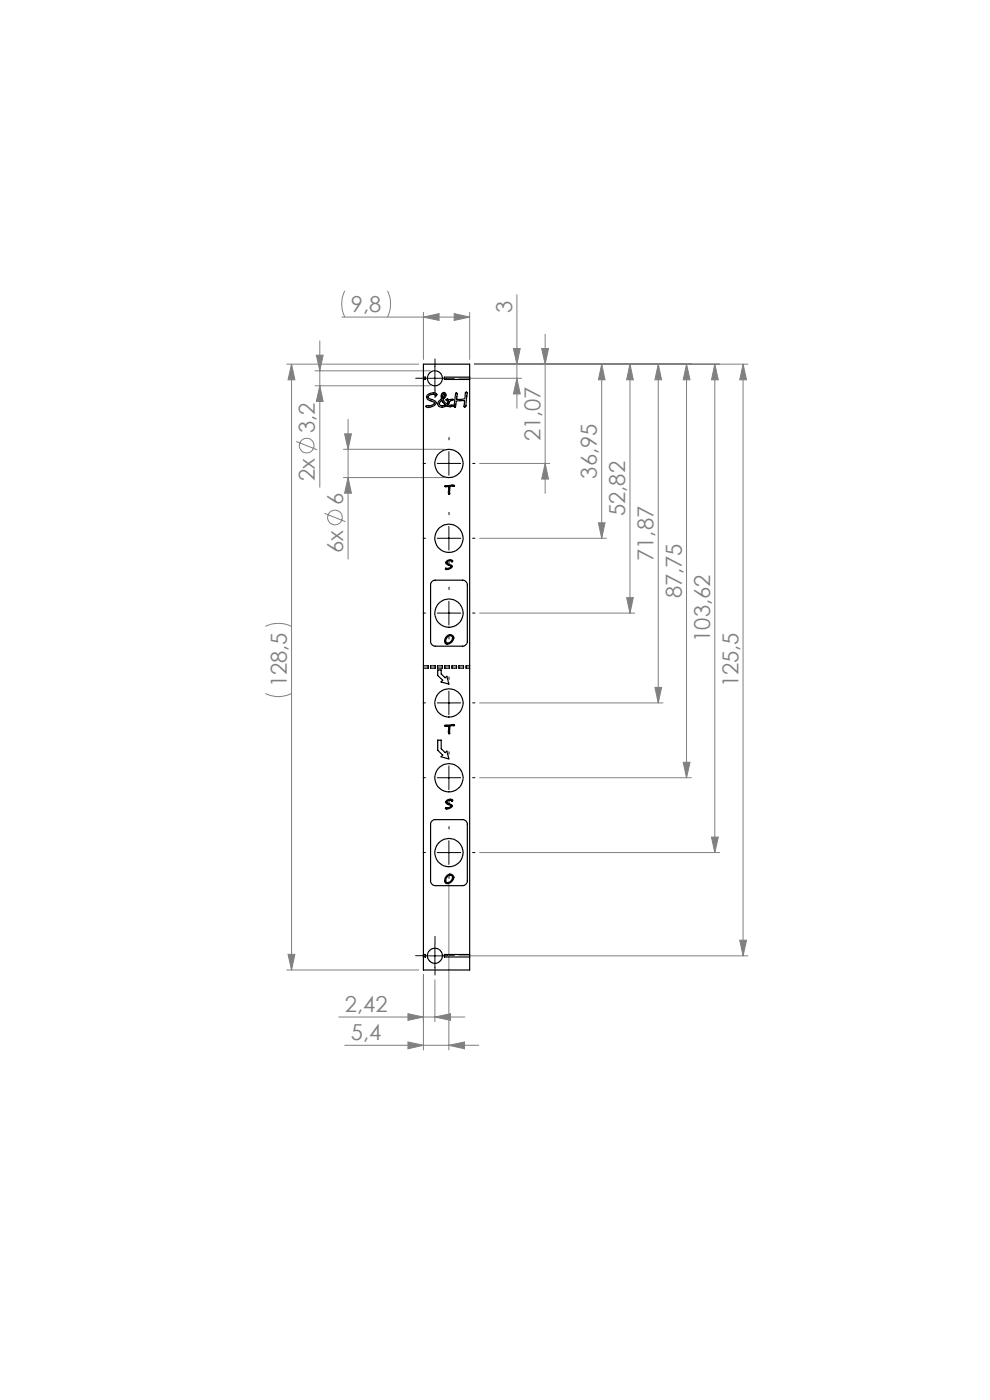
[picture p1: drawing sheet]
<svg xmlns="http://www.w3.org/2000/svg" width="210mm" height="297mm" viewBox="0 0 210 297" stroke-linecap="round" stroke-linejoin="round" font-family="sans-serif">
<g fill="none" stroke="#808080" stroke-width=".21">
<path d="M60.8 77.3h28M61.8 77.3l.7 3.3h-1.4zM61.8 77.3v128.5M66.8 78.7h24.5M67.1 75.3h1.4l-.7 3.4zM67.8 72.3v31.1M72.5 67.3h27.1M73.1 61.7a6.4 6.4 0 0 0 0 5.6M82.2 61.7a6.4 6.4 0 0 1 0 5.6M89.8 66.2v10.1M89.8 67.3l3.3-.8v1.5zM96.3 66.5l3.3 .8-3.3 .7z"/>
<path d="M99.6 66.2v10.1M100.6 77.3h58M108.9 73.9h1.4l-.7 3.4zM109.6 62.5v24.1M114.9 73.9h1.4l-.7 3.4zM115.6 70.9v33.8M127.6 77.3v36.9M127.6 77.3l.7 3.3h-1.4zM133.6 77.3l.7 3.3h-1.4zM133.6 77.3v52.8M139.6 77.3l.7 3.3h-1.4zM139.6 77.3v71.8"/>
<path d="M145.6 77.3l.8 3.3h-1.5zM145.6 77.3v87.7M151.6 77.3l.8 3.3h-1.5zM151.6 77.3v103.6M157.6 77.3l.8 3.3h-1.5zM157.6 77.3v125.5M62.8 93.7l4.5 1.7M66.8 81.8h24.5M67.8 81.8l.7 3.4h-1.4zM72.8 95.3h21.4M73.1 92h1.4l-.7 3.3zM73.8 89v29.6"/>
<path d="M97.4 80.3h13.2M101.7 98.3h14.9M109.6 80.3l.7 3.3h-1.4zM115.6 98.3l.7 3.3h-1.4zM68.8 108.9l4.5 1.8M72.8 101.3h21.4M73.8 101.3l.7 3.3h-1.4zM101.7 114.2h26.9M126.9 110.9h1.4l-.7 3.3zM56.3 132.9a6.4 6.4 0 0 1 5.5 0M101.7 130.1h32.9M132.9 126.8h1.4l-.7 3.3z"/>
<path d="M56.3 147.1a6.1 6.1 0 0 0 5.5 0M101.7 149.1h38.9M138.9 145.8h1.4l-.7 3.3zM101.7 165h44.9M144.9 161.7h1.5l-.8 3.3zM150.9 177.6h1.5l-.8 3.3zM95.2 187.4v35.3M101.7 180.9h50.9M156.9 199.5h1.5l-.8 3.3zM60.8 205.8h28M61.1 202.5h1.4l-.7 3.3zM71.9 215.8h26.7"/>
<path d="M86.5 215l3.3 .8-3.3 .7zM89.8 206.8v15.9M92.3 215.8l3.3-.8v1.5zM92.3 207.9v8.8M97.4 202.8h61.2M73.1 221.8h28.5M86.5 221l3.3 .8-3.3 .7zM95.2 221.8l3.3-.8v1.5z"/>
<circle cx="65.1" cy="94.5" r="1.55"/>
<circle cx="71.1" cy="109.8" r="1.56"/>
</g>
<g fill="none" stroke="#000" stroke-width=".21" stroke-dasharray="15.2 1.3 1.3 1.3">
<path d="M92.3 77.7v-1.6M89.8 80.2h-1.6M90.2 98.3h-.4M92.3 82.7v1.6M94.8 80.2h1.6M95.2 93.3v-.5M100.2 98.3h.5M90.2 114.2h-.4M95.2 103.3v.5M95.2 109.2v-.5M95.2 119.2v.5M100.2 114.2h.5"/>
<path d="M90.2 130.1h-.4M95.2 125.1v-.5M95.2 135.1v.5M100.2 130.1h.5M90.2 149.1h-.4M95.2 144.1v-.5M95.2 154.1v.5M95.2 160v-.5M100.2 149.1h.5M90.2 165h-.4M95.2 170v.5M95.2 175.9v-.5"/>
<path d="M100.2 165h.5M90.2 180.9h-.4M95.2 185.9v.5M100.2 180.9h.5M89.8 202.7h-1.6M92.3 200.2v-1.6M92.3 205.2v1.6M94.8 202.7h1.6"/>
</g>
<g fill="none" stroke="#000" stroke-width=".21">
<path d="M92.3 77.7v5.1M89.7 80.3h5.1M92.7 98.3h5M95.2 95.8v5M92.7 114.2h5M95.2 111.7v5M92.7 130.1h5M95.2 127.6v5M92.7 149.1h5M95.2 146.6v5M92.7 165h5M95.2 162.5v5"/>
<path d="M95.2 178.4v5M92.7 180.9h5M89.7 202.8h5.1M92.3 200.3v4.9"/>
</g>
<g fill="#808080">
<path d="M96.3 66.5l3.3 .8-3.3 .7zM89.8 67.3l3.3-.8v1.5z"/>
<path d="M86.5 215l3.3 .8-3.3 .7zM92.3 215.8l3.3-.8v1.5zM86.5 221l3.3 .8-3.3 .7zM95.2 221.8l3.3-.8v1.5z"/>
<path d="M61.8 77.3l.7 3.3h-1.4zM61.1 202.5h1.4l-.7 3.3zM108.9 73.9h1.4l-.7 3.4zM109.6 80.3l.7 3.3h-1.4zM114.9 73.9h1.4l-.7 3.4zM115.6 98.3l.7 3.3h-1.4zM127.6 77.3l.7 3.3h-1.4zM126.9 110.9h1.4l-.7 3.3zM133.6 77.3l.7 3.3h-1.4zM132.9 126.8h1.4l-.7 3.3zM139.6 77.3l.7 3.3h-1.4zM138.9 145.8h1.4l-.7 3.3zM145.6 77.3l.8 3.3h-1.5zM144.9 161.7h1.5l-.8 3.3zM151.6 77.3l.8 3.3h-1.5zM150.9 177.6h1.5l-.8 3.3zM157.6 77.3l.8 3.3h-1.5zM156.9 199.5h1.5l-.8 3.3zM67.1 75.3h1.4l-.7 3.4zM67.8 81.8l.7 3.4h-1.4zM73.1 92h1.4l-.7 3.3zM73.8 101.3l.7 3.3h-1.4z"/>
</g>
<g fill="none" stroke="#000" stroke-width=".25">
<path d="M89.8 77.3h9.8v128.5h-9.8zM89.8 80h.4v.5h-.4M90.6 83.8a1.36 1.36 0 0 1 2.1-.1l-.3 .3v-.3a1.29 1.29 0 0 0-1.5 .4l-.1 .2 .3 .3a1.54 1.54 0 0 1 1.4 .8 1.67 1.67 0 0 1-2.2 .9l.2-.3a1.3 1.3 0 0 0 1.6-.6l-.7-.3a.81 .81 0 0 1-.8-.4 .81 .81 0 0 1 0-.9zM93.3 85.3l.4-.3 .8 .9a.81 .81 0 0 1-1.3-.2zM93.8 83.4a.46 .46 0 0 1 .7 .1 1.34 1.34 0 0 1-.5 1.3l.3 .5 .5 .4 .3-.6-.4-.2v-.2h1.4l.1 .1a1.24 1.24 0 0 0-1.2 1.1l1.1 .1a1.04 1.04 0 0 1-1.4 .1 1.24 1.24 0 0 1-1.8-.1v-.3a1.37 1.37 0 0 1 .7-1v-1zM94.1 83.5l.2 .3-.4 .7zM96.7 83.4h.2l.1 .2-.1 1.1a1.95 1.95 0 0 0 1.7-.2l.1-1.1a.19 .19 0 0 1 .2-.2 .19 .19 0 0 1 .2 .2l-.3 2.7a.21 .21 0 0 1-.1 .3 .21 .21 0 0 1-.3-.2l.1-1.2h-.7l-1 .1-.2 1.2h-.3zM99.6 80h-5.3v.5h5.3M94.4 103l1.6-.1 .4 .1v.1l-.9 .1-.2 1.7-.2-.4 .1-1.3-.8 .1zM94.6 119.2a.92 .92 0 0 1 1.4-.2l-.1 .2-.1-.2a.8 .8 0 0 0-1 .2l.1 .3 1 .6a1.06 1.06 0 0 1-1.4 .6v-.2l.4 .1 .7-.2 .1-.3a1.19 1.19 0 0 1-1.1-.9zM91.6 123.4l.5-.3h6a.96 .96 0 0 1 1 1v12a1.02 1.02 0 0 1-1 1h-5.8a1.02 1.02 0 0 1-1-1v-12.2zM94.7 135a.83 .83 0 0 1 1.3-.2 .83 .83 0 0 1 0 1.3 1.05 1.05 0 0 1-1.6 .3 1.17 1.17 0 0 1 .3-1.4z"/>
<path d="M94.9 135.1l.5-.3 .4 .1a.95 .95 0 0 1-.1 1.1 .95 .95 0 0 1-1 .3 .86 .86 0 0 1 .2-1.2zM89.8 141.2h1v.5h-1M91.3 141.2h1v.5h-1zM92.8 141.2h1v.5h-1zM92.9 142.1h.7v.9l.8 .8 .4-.3 .4 1.6-1.6-.4 .3-.4-1-1zM92.9 157h.7v1.9l.8 .8 .4-.4 .4 1.7-1.6-.5 .3-.3-1-1zM94.3 141.2h1v.5h-1zM94.4 153.9l1.6-.2 .4 .1v.1l-.9 .1-.2 1.7-.2-.4 .1-1.3-.8 .1zM95.8 141.2h1v.5h-1zM97.3 141.2h1v.5h-1zM99.6 141.2h-.8v.5h.8M91.6 174.2l.5-.3h6a.96 .96 0 0 1 1 1v12a1.02 1.02 0 0 1-1 1h-5.8a1.02 1.02 0 0 1-1-1v-12.2z"/>
<path d="M94.7 169.9a.89 .89 0 0 1 1.3-.1l-.1 .2-.1-.2a.8 .8 0 0 0-1 .2l.1 .3 1 .6a1.06 1.06 0 0 1-1.4 .6v-.2h.9l.3-.4a1.19 1.19 0 0 1-1.1-.9zM94.7 185.8a.83 .83 0 0 1 1.3-.2 .83 .83 0 0 1 0 1.3 1.05 1.05 0 0 1-1.6 .3 1.17 1.17 0 0 1 .3-1.4zM94.9 185.9l.5-.3 .4 .1a.95 .95 0 0 1-.1 1.1 .95 .95 0 0 1-1 .3 .86 .86 0 0 1 .2-1.2zM89.8 202.5h.4v.5h-.4M99.6 202.5h-5.3v.5h5.3"/>
<circle cx="92.2" cy="80.3" r="1.59"/>
<circle cx="95.2" cy="98.3" r="2.99"/>
<circle cx="95.2" cy="114.2" r="2.99"/>
<circle cx="95.2" cy="130.1" r="2.99"/>
<circle cx="95.2" cy="149.1" r="2.99"/>
<circle cx="95.2" cy="165" r="2.99"/>
<circle cx="95.2" cy="180.9" r="2.99"/>
<circle cx="92.3" cy="202.8" r="1.59"/>
</g>
<g font-size="4.7" fill="#808080">
<text x="74.4" y="66.2">9,8</text>
<text x="108.6" y="66.4" transform="rotate(-90 108.6 66.4)">3</text>
<text x="66.8" y="92" transform="rotate(-90 66.8 92)">3,2</text>
<text x="114.6" y="93.6" transform="rotate(-90 114.6 93.6)">21,07</text>
<text x="126.6" y="101.5" transform="rotate(-90 126.6 101.5)">36,95</text>
<text x="66.8" y="102.1" transform="rotate(-90 66.8 102.1)">2x</text>
<text x="72.8" y="107.2" transform="rotate(-90 72.8 107.2)">6</text>
<text x="132.6" y="109.5" transform="rotate(-90 132.6 109.5)">52,82</text>
<text x="72.8" y="117.3" transform="rotate(-90 72.8 117.3)">6x</text>
<text x="138.6" y="119" transform="rotate(-90 138.6 119)">71,87</text>
<text x="144.6" y="126.9" transform="rotate(-90 144.6 126.9)">87,75</text>
<text x="150.6" y="136.2" transform="rotate(-90 150.6 136.2)">103,62</text>
<text x="60.8" y="145.8" transform="rotate(-90 60.8 145.8)">128,5</text>
<text x="156.6" y="145.8" transform="rotate(-90 156.6 145.8)">125,5</text>
<text x="73.2" y="214.7">2,42</text>
<text x="74.4" y="220.7">5,4</text>
</g>
</svg>
